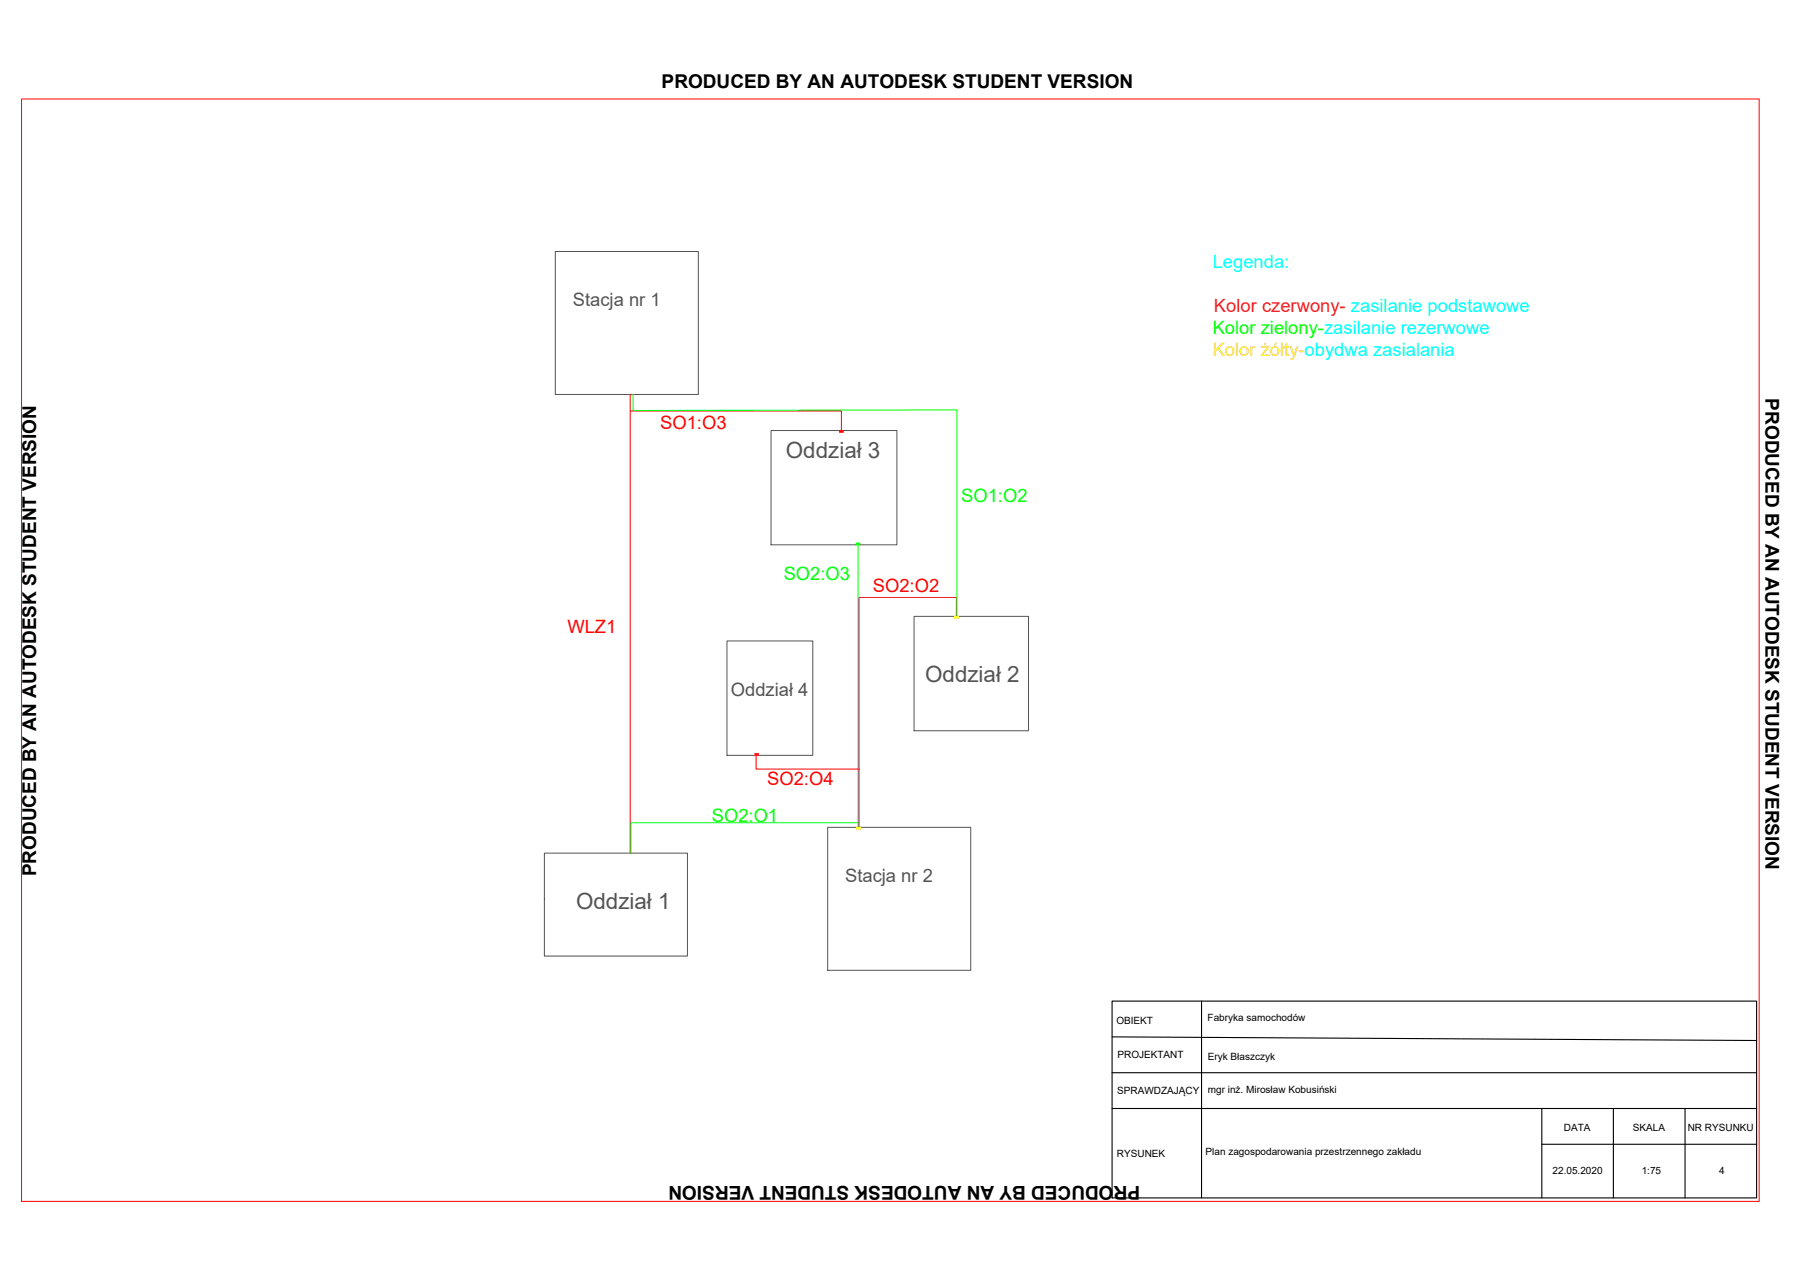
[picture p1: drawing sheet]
<svg xmlns="http://www.w3.org/2000/svg" width="420mm" height="297mm" viewBox="0 0 420 297" stroke-linecap="round" stroke-linejoin="round" font-family="sans-serif">
<path d="M129.4 58.6h33.3v33.4h-33.3zM179.7 100.4h29.3v26.6h-29.3zM169.4 149.4h20v26.7h-20zM213 143.7h26.7v26.7h-26.7zM126.9 198.9h33.3v24h-33.3zM192.9 192.9h33.3v33.3h-33.3z" fill="none" stroke="#545454" stroke-width=".23"/>
<path d="M5 23.1h404.9v257h-404.9zM146.9 95.8h49.2v4.6M146.9 92v106.9M176.2 176.1v3.2h24" fill="none" stroke="#f00" stroke-width=".23"/>
<path d="M147.5 92v3.7l75.5-.1v48.1M199.9 127v65.9M199.9 191.8h-52.9v7.1" fill="none" stroke="#0f0" stroke-width=".23"/>
<path d="M222.9 143.7v-4.4h-22.7v53.6" fill="none" stroke="#ed1f24" stroke-width=".23"/>
<!-- layer: 0 -->
<path d="M222.5 143.7h.8v.4h-.8zM222.5 143.7l.8 .4M223.3 143.7l-.8 .4M199.7 192.9h.8v.4h-.8zM199.7 192.9l.8 .4M200.5 192.9l-.8 .4" fill="none" stroke="#ff0" stroke-width=".25"/>
<path d="M175.9 175.7h.8v.4h-.8zM175.9 175.7l.8 .4M176.7 175.7l-.8 .4" fill="none" stroke="#ed1f24" stroke-width=".25"/>
<path d="M199.5 126.6h.8v.4h-.8zM199.5 126.6l.8 .4M200.3 126.6l-.8 .4" fill="none" stroke="#0f0" stroke-width=".25"/>
<path d="M195.7 100.4h.8v.4h-.8zM195.7 100.4l.8 .4M196.5 100.4l-.8 .4" fill="none" stroke="#f00" stroke-width=".25"/>
<path d="M259.2 233.4h150.1v45.9h-150.1zM280 233.4v45.9M259.2 241.8l150.1 .8M259.2 250.1h150.1M259.2 258.5h150.1M359.3 258.5v20.8M376 258.5v20.8M392.7 258.5v20.8M359.3 266.8h50" fill="none" stroke="#000" stroke-width=".25"/>
<g font-size="5.2" fill="#545454">
<text x="183.1" y="106.9">Oddział 3</text>
<text x="215.6" y="159.1">Oddział 2</text>
<text x="134.2" y="212">Oddział 1</text>
</g>
<g font-size="4.4">
<text x="154.2" y="20.6">PRODUCED BY AN AUTODESK STUDENT VERSION</text>
<text x="411.4" y="92.9" transform="rotate(90 411.4 92.9)">PRODUCED BY AN AUTODESK STUDENT VERSION</text>
<text x="8.4" y="204.4" transform="rotate(-90 8.4 204.4)">PRODUCED BY AN AUTODESK STUDENT VERSION</text>
<text x="265.7" y="276.6" transform="rotate(-180 265.7 276.6)">PRODUCED BY AN AUTODESK STUDENT VERSION</text>
</g>
<text font-size="4.3" fill="#0ff" x="282.6" y="62.5">Legenda:</text>
<g font-size="4.3" fill="#545454">
<text x="133.5" y="71.4">Stacja nr 1</text>
<text x="170.3" y="162.2">Oddział 4</text>
<text x="196.9" y="205.6">Stacja nr 2</text>
</g>
<g font-size="4.3" fill="#0f0">
<text x="282.6" y="77.8">Kolor zielony-zasilanie rezerwowe</text>
<text x="224" y="116.9">SO1:O2</text>
<text x="182.6" y="135.1">SO2:O3</text>
<text x="165.9" y="191.8">SO2:O1</text>
</g>
<text font-size="4.3" fill="#ed1f24" x="282.9" y="72.7">Kolor czerwony- zasilanie podstawowe</text>
<text font-size="4.3" fill="#f8d731" x="282.6" y="82.9">Kolor żółty-obydwa zasialania</text>
<g font-size="4.3" fill="#f00">
<text x="153.8" y="100">SO1:O3</text>
<text x="203.4" y="138">SO2:O2</text>
<text x="132.2" y="147.5">WLZ1</text>
<text x="178.8" y="182.9">SO2:O4</text>
</g>
<g font-size="2.3">
<text x="260.1" y="238.7">OBIEKT</text>
<text x="281.4" y="238">Fabryka samochodów</text>
<text x="260.4" y="246.6">PROJEKTANT</text>
<text x="281.5" y="247.1">Eryk Błaszczyk</text>
<text x="260.4" y="255.1">SPRAWDZAJĄCY</text>
<text x="281.5" y="254.7">mgr inż. Mirosław Kobusiński</text>
<text x="364.4" y="263.7">DATA</text>
<text x="380.5" y="263.7">SKALA</text>
<text x="393.3" y="263.7">NR RYSUNKU</text>
<text x="260.3" y="269.7">RYSUNEK</text>
<text x="280.9" y="269.2">Plan zagospodarowania przestrzennego zakładu</text>
<text x="361.8" y="273.7">22.05.2020</text>
<text x="382.6" y="273.8">1:75</text>
<text x="400.6" y="273.7">4</text>
</g>
</svg>
